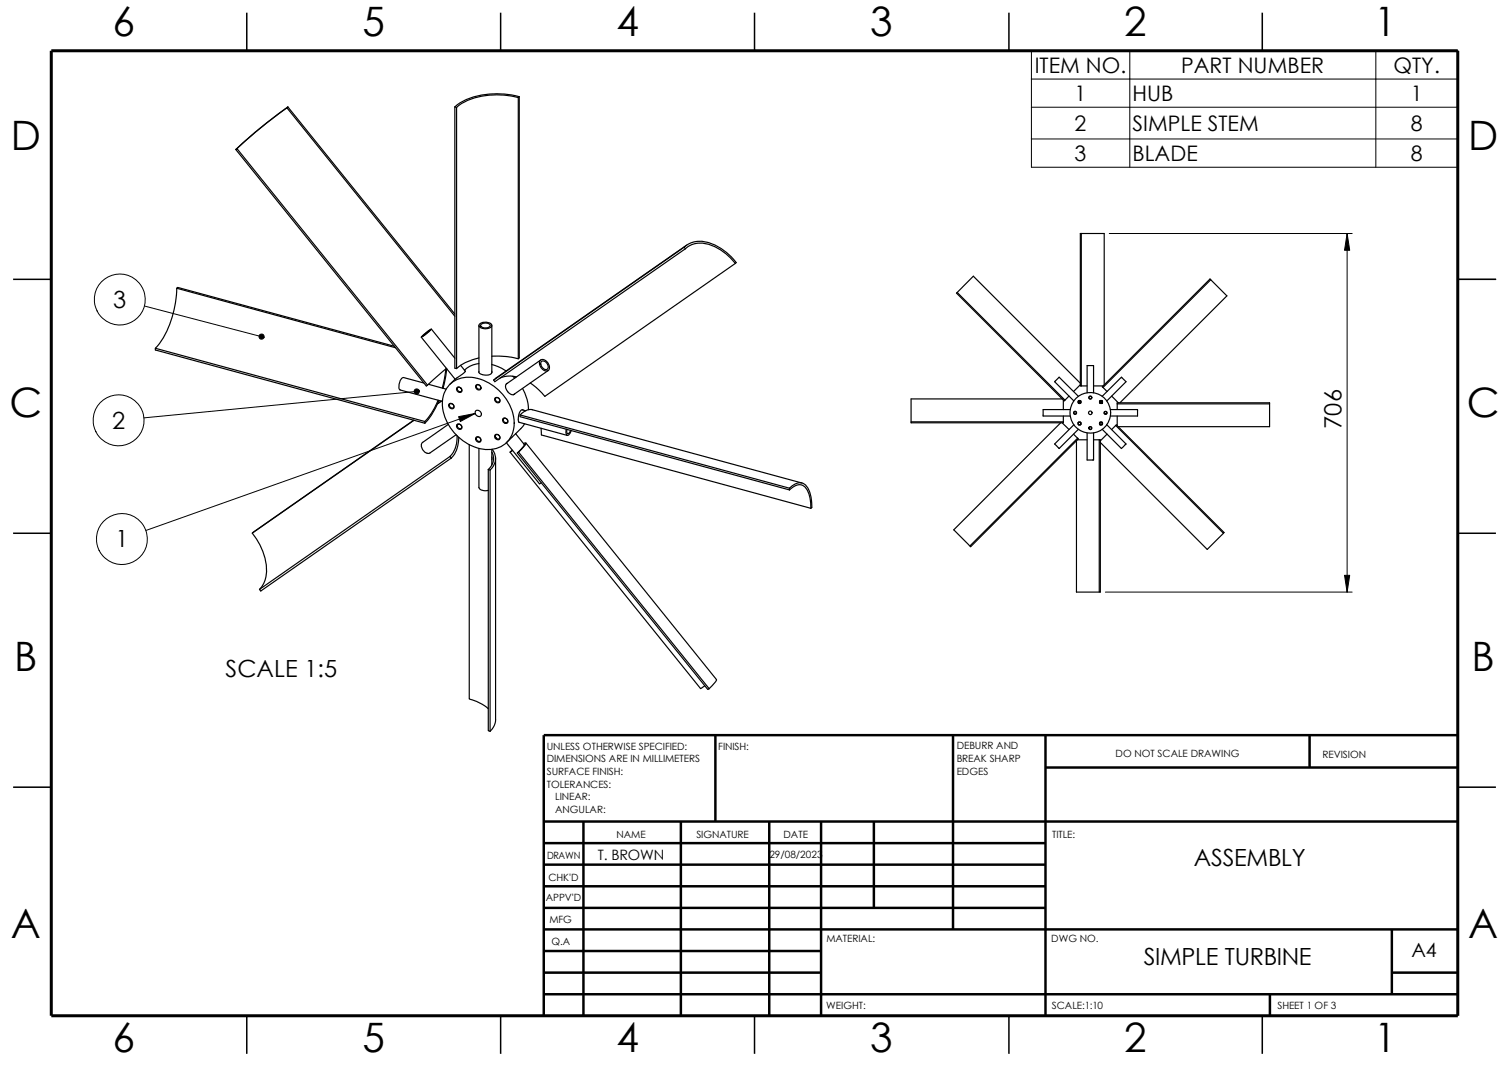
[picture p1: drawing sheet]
<svg xmlns="http://www.w3.org/2000/svg" width="297mm" height="210mm" viewBox="0 0 297 210" stroke-linecap="round" stroke-linejoin="round" font-family="sans-serif">
<g fill="none" stroke="#000" stroke-width=".2">
<path d="M203 10h84v22.9h-84zM203 15.6h84M222.4 10v22.9M270.8 10v22.9M203 21.1h84M203 27.3h84M218.4 46h47.8M265.2 46v70.5M287 55h7.5M28.4 60.2l23.1 6.1M82 77l-53.7 5.2M93.6 81.4l-64.9 23"/>
<path d="M217.6 116.5h48.6M287 144.7v55.2h-187.2"/>
<circle cx="23.6" cy="58.9" r="5"/>
<circle cx="23.4" cy="82.7" r="5"/>
<circle cx="24" cy="106.1" r="5"/>
</g>
<g fill="none" stroke="#000" stroke-width=".49">
<path d="M140.8 144.7v17M187.6 144.7v38.2M205.8 144.7v55.2M205.8 151h81.2M257.8 144.7v6.3M287 144.7h-180v55.2M107 161.7h180M107 165.9h98.8M107 170.2h98.8M107 174.4h98.8M107 178.7h98.8M114.8 161.7v38.2"/>
<path d="M134 161.7v38.2M151.4 161.7v38.2M161.6 161.7v38.2M172 161.7v17M107 195.7h180M107 182.9h180M107 187.2h54.6M107 191.4h54.6M250 195.7v4.2M274 182.9v12.8M274 191.4h13"/>
</g>
<g fill="none" stroke="#000" stroke-width=".3">
<path d="M48.6 2.5v7.5M98.5 2.5v7.5M148.5 2.5v7.5M198.6 2.5v7.5M248.5 2.5v7.5M2.6 55h7.5M287 55h7.5M2.6 104.9h7.5M287 104.9h7.5M2.6 154.9h7.5M287 154.9h7.5M48.6 199.9v7.5"/>
<path d="M98.5 199.9v7.5M148.5 199.9v7.5M198.6 199.9v7.5M248.5 199.9v7.5"/>
</g>
<path d="M10.1 10h276.9v189.9h-276.9z" fill="none" stroke="#000" stroke-width=".59"/>
<g fill="none" stroke="#000" stroke-width=".23">
<path d="M102 19.2a14.9 14.9 0 0 0-11.7 1.6l-.4 .3M102 19.2v51.4M102.2 19v51.4l-.2 .2a15.9 15.9 0 0 0-5.2-.5M102.2 19l-.2 .2M102.2 19a16.2 16.2 0 0 0-11.4 1.1l-1.3 .9M46.4 29.4l.2-.1 37.6 46.5M46.4 29.4l37.5 46.6 .3-.2M46.6 29.3l5.2-4.5 4.7-3.6 33 41M56.7 21l-5.8 4.4-4.5 4M56.7 21l32.8 40.8M56.7 21l-.2 .2M89.5 21v51.5h.4"/>
<path d="M89.5 21l.4 .1M89.9 21.1v51.4M34.8 56.7l.2-.1 42.6 11.5M134.7 48.6l.2 .4M134.7 48.6l-37.5 26.2M134.7 48.6a5.1 5.1 0 0 1 5.9-.5 11.8 11.8 0 0 1 4.3 3.6l-.1 .1M134.9 49a5.3 5.3 0 0 1 6.5-.1 12.1 12.1 0 0 1 3.4 2.9M134.9 49l-37.5 26.1-.2-.3M135.2 48.2l-38 26.6M144.8 51.8l-37.6 26.2-1.7-1.8-1.1-.8M188.3 57.7l.1-.1 21.2 21.1-.1 .2zM188.4 57.6l3.2-3.2 21.1 21"/>
<path d="M212.7 46h.1v29.9h-.1zM212.8 46h4.6v29.7M238.3 55.1l3.2 3.1-21.1 21.1M77.8 68.4l-43-11.7a19.1 19.1 0 0 1-4.2 11.8M82.9 66.4l6.7 8.2M83 66.3l1.9-1.6-1.1 1.1-.9 .6zM83.2 66.1l1.5-1.1zM83.4 75.4l-4-1.1a1.91 1.91 0 0 0-.7 2.4l8.4 2.3M84.3 75.6l3.5 1M84.9 64.8l4.6 5.7M86.2 78.8a12.9 12.9 0 0 1-2.6 4.2M86.4 78.8a13.4 13.4 0 0 1-2.8 4.5"/>
<path d="M86.8 78.9l-.7 .5M86.9 79l-.8 .5M87.8 72.6l-.7 3.8M87.9 72.5l-3.7 3.3M87.9 72.6l-.7 3.8M88.4 79.5a.6 .6 0 0 1 .8 .1 .6 .6 0 0 1 0 .8 .66 .66 0 0 1-.7-.2 .66 .66 0 0 1-.1-.7zM88.6 75.6a6.5 6.5 0 0 1 7.8-.1 8.9 8.9 0 0 1 4.5 9.6 5.3 5.3 0 0 1-6.9 3.1 9.6 9.6 0 0 1-6.9-9.7 5.1 5.1 0 0 1 1.5-2.9zM88.6 79.5l.1-.1a.49 .49 0 0 1 .6 .3 .49 .49 0 0 1-.2 .6l-.5-.2-.1-.4zM90 76.3a.57 .57 0 0 1 .8 .1 .57 .57 0 0 1-.3 .8l-.3-.1a.63 .63 0 0 1-.2-.8zM90.2 76.2h.2a.46 .46 0 0 1 .5 .4 .46 .46 0 0 1-.4 .5 .46 .46 0 0 1-.5-.4zM90.7 71.9l.9 1.2M91.5 73l-.1 .3-1.8 1.3-1 1"/>
<path d="M93.8 75.9a.45 .45 0 0 1 .7 0 .45 .45 0 0 1-.3 .7l-.4-.4zM93.8 75.7a.57 .57 0 0 1 .8 .3 .57 .57 0 0 1-.3 .8 .6 .6 0 0 1-.6-.4 .6 .6 0 0 1 .1-.7zM94.3 64.1v9.2M94.3 70.4a10 10 0 0 0-4.4 2.1M94.3 71.5a5 5 0 0 0-2.9 1.3M94.6 63.6a1.72 1.72 0 0 1 2.2 .4 1.38 1.38 0 0 1-1.9 .6l-.4-.2-.2-.3zM94.6 63.9a1.12 1.12 0 0 1 1.9 .2 1.24 1.24 0 0 1-1.9 0zM96.8 73v.3a1.68 1.68 0 0 1-2.2 .3l-.2-.2-.1-.3M96.8 64.1v9.2M96.8 71.7l1.3 .5 1.5 .8M97.5 78.3a.58 .58 0 0 1 .8 .2 .58 .58 0 0 1-.2 .8 .64 .64 0 0 1-.6-.3 .64 .64 0 0 1 0-.7zM97.6 78.3a.48 .48 0 0 1 .7 .2 .48 .48 0 0 1-.2 .6h-.1a.52 .52 0 0 1-.4-.8z"/>
<path d="M99.9 75.4a1.01 1.01 0 0 0 0 1.7 .9 .9 0 0 0 1.4 .4M100.9 74l.4 .4M101.7 74.2l-1.8-.2-1.5 .4M102.8 76.5a8.3 8.3 0 0 1 1.2 4.1M106.3 70.9a1.32 1.32 0 0 1 1.9 1.3 .7 .7 0 0 1-.4 .8 .7 .7 0 0 1-.8-.2 1.5 1.5 0 0 1-.7-1.9zM106.4 70.8l-6.7 4.8M106.6 71.1a1.06 1.06 0 0 1 1.1 .4 1.06 1.06 0 0 1 .1 1.1 1.04 1.04 0 0 1-1.4-1.1zM107.9 72.9l-6.8 4.8M209.1 78.5h-29.8v4.5M209.3 78.7v1.9M210.4 78l-.8 .7M212.3 78l-3.8-3.8-.9 .9 3.8 3.8"/>
<path d="M212.7 75.7l-1.4 1.3M212.8 75.9h1.2M214 77.3v-5.4h1.3v5.4M215.3 75.9h1.8M217 78l3.7-3.8 .9 .9-3.7 3.8M217 76.1l21.2-21.2 .1 .2-21.2 21.1zM217.1 76.2l.8 .8M218.8 78l1.4 1.3M219.9 79.5v1.1M219.9 79.3h30v.2h-30zM249.9 79.5v4.5h-29.8M81.4 82.7l-31.7 22.2"/>
<path d="M81.5 82.7l-31.8 22.2a11.1 11.1 0 0 1 2.6 9l-.4 .9-.8 1.2M83.6 83v.3M83.6 83l-53-14.5v.4l53 14.4M88.2 83.5l-5 3.6a1.38 1.38 0 0 0 0 1.5 1.38 1.38 0 0 0 1.4 .5l5.2-3.5M88.6 89.8l-37.5 26.2 .2 .3 37.5-26.2M88.6 89.8l.2 .3M89.9 83.6a.57 .57 0 0 1 .8 .1 .57 .57 0 0 1-.1 .8l-.3-.1-.3-.2zM90 85.7a5.4 5.4 0 0 1-1.4 4.1M90.1 83.5a.48 .48 0 0 1 .7 .2 .48 .48 0 0 1-.2 .7l-.3-.1-.3-.3zM90.3 86a5.7 5.7 0 0 1-1.5 4.1M92.4 87.5v50.1a8.6 8.6 0 0 1 3.7 1.9M93.7 80.8a.7 .7 0 0 1 .9 .3 .7 .7 0 0 1-.1 .9 .74 .74 0 0 1-.8-.4 .74 .74 0 0 1 0-.8z"/>
<path d="M93.7 86a.59 .59 0 0 1 .8 .2 .59 .59 0 0 1-.1 .8 .65 .65 0 0 1-.6-.2 .65 .65 0 0 1-.1-.8zM94.3 88.2v7.7a1.45 1.45 0 0 0 1.8 .6M96.1 92.4v51.4l.4 .1M96.1 92.4l.4 .1M96.5 92.5v51.4M96.8 89.9v.5M96.8 88.4v3.1M96.8 89a2.69 2.69 0 0 1-.7 3.4M96.9 88.4a2.85 2.85 0 0 1-.4 4.1M97.4 85.6a.6 .6 0 0 1 .9 .1 .6 .6 0 0 1-.1 .8 .67 .67 0 0 1-.7-.2 .67 .67 0 0 1-.1-.7zM97.5 85.7a.47 .47 0 0 1 .7 0 .47 .47 0 0 1-.1 .7l-.5-.2zM97.6 90.3v51.6l-.5 1.2-.6 .8"/>
<path d="M99.1 82.3a.58 .58 0 0 1 .8 .2 .58 .58 0 0 1-.3 .8 .63 .63 0 0 1-.6-.3 .63 .63 0 0 1 .1-.7zM99.1 82.4a.47 .47 0 0 1 .7 .1 .47 .47 0 0 1-.1 .7l-.4-.1a.51 .51 0 0 1-.2-.7zM99.7 87.1l6.5 8.1 .3-.2M100.4 89l37.5 46.5 .8-.5M100.9 88.6l-.5 .4M101.5 85.3l1.7 2.2M101.8 89.2l37.5 46.5 .3-.2M102.1 89l-.3 .2M102.1 89l37.5 46.5M102.2 83.1l9.5 2.6M102.4 81.7l53 14.4M102.4 81.7l1.4-1 1-.1 53.1 14.5"/>
<path d="M102.4 81.7v.3l53 14.4M102.8 80.6l.7 .2M103 80.7l-.2-.1a2.17 2.17 0 0 0-.6 2.5h.1M103.1 87.3l.3-.1 .1 .1-1.4 1.7M103.2 87.4l-.2 .5-1.2 1.3M103.3 83.4l-.8 .9-2.8 2.8M103.5 87.2l37.5 46.5-.1 .4-1.3 1.4M106.5 84.3l.1 1.3 53 14.4M111.5 84.5a1.03 1.03 0 0 0 .2 1.2l.5-.4 .2-.6M111.6 84.5v.6l.2 .3 .5-.7M155.4 96.4a2.56 2.56 0 0 1 2.5-.9 4.5 4.5 0 0 1 1.7 3.8v.7M155.4 96.1v.3"/>
<path d="M155.4 96.1a2.48 2.48 0 0 1 3-.8 5.8 5.8 0 0 1 1.4 4.5l-.2 .2M179.3 83h30v.2h-30zM208.8 83.2l-21.1 21.1 3.2 3.1M209.1 83.2l1.3 1.3M209.3 81.9v1.1M210.7 80.6h-5.4v1.3h5.4M211.3 85.4l.8 .8M211.4 83.6l-3.8 3.8 .9 .9 3.8-3.8M211.9 86.8v29.7h4.5M212.1 86.6h1.9M212.3 83.1h.4v.5h-.4l-.1-.2 .1-.3M215.3 86.6h1.1"/>
<path d="M215.3 85.2v5.3h-1.3v-5.3M216.4 86.6h.2v29.9h-.2zM216.6 87.1l21 21 3.2-3.2M217.9 83.6l3.8 3.8-.5 .4-.5 .5-3.7-3.8M217.9 85.4l-1.3 1.4M218.6 80.6h5.3v1.3h-5.3M219.6 83.7l-.8 .8M219.7 83.6l21.3 21.2-.2 .1-21.2-21.2zM219.9 81.9v1.9M190.9 107.4l21.2-21.2 .2 .2-21.2 21.2z"/>
<circle cx="212.5" cy="79.1" r=".3"/>
<circle cx="212.5" cy="79.1" r=".24"/>
<circle cx="214.6" cy="78.2" r=".3"/>
<circle cx="214.6" cy="78.3" r=".25"/>
<circle cx="216.7" cy="79.1" r=".31"/>
<circle cx="216.7" cy="79.1" r=".24"/>
<circle cx="94.2" cy="86.5" r=".42"/>
<circle cx="211.6" cy="81.3" r=".25"/>
<circle cx="211.6" cy="81.2" r=".3"/>
<circle cx="212.5" cy="83.4" r=".26"/>
<circle cx="214.6" cy="84.2" r=".3"/>
<circle cx="214.6" cy="81.2" r=".35"/>
<circle cx="214.6" cy="84.2" r=".25"/>
<circle cx="214.6" cy="81.2" r="4"/>
<circle cx="216.7" cy="83.3" r=".31"/>
<circle cx="216.7" cy="83.4" r=".25"/>
<circle cx="217.6" cy="81.2" r=".31"/>
<circle cx="217.6" cy="81.2" r=".24"/>
</g>
<g fill="#000" stroke="#000" stroke-width=".2">
<path d="M265.2 46l.5 3.3h-1z" fill-rule="evenodd"/>
<path d="M51.1 65.9l.1-.1a.51 .51 0 0 1 .6 0 .51 .51 0 0 1 .2 .6l-.5-.1 .5 .1a.52 .52 0 0 1-.7 .3 .52 .52 0 0 1-.2-.8z" fill-rule="evenodd"/>
<path d="M81.6 76.7l.4-.2a.51 .51 0 0 1 .5 .5h-.5h.5a.51 .51 0 0 1-.6 .5 .51 .51 0 0 1-.3-.8z" fill-rule="evenodd"/>
<path d="M90.3 82l3.3-.6-3 1.6z" fill-rule="evenodd"/>
<path d="M264.7 113.2h1l-.5 3.3z" fill-rule="evenodd"/>
</g>
<g font-size="8">
<text x="22.2" y="7.1">6</text>
<text x="71.3" y="7.1">5</text>
<text x="121.3" y="7.1">4</text>
<text x="171.3" y="7.1">3</text>
<text x="221.3" y="7.1">2</text>
<text x="270.5" y="7.1">1</text>
<text x="2.1" y="29.6">D</text>
<text x="289" y="29.6">D</text>
<text x="1.8" y="82.1">C</text>
<text x="288.7" y="82.1">C</text>
<text x="2.8" y="132.1">B</text>
<text x="289.7" y="132.1">B</text>
<text x="2.1" y="184.5">A</text>
<text x="289" y="184.5">A</text>
<text x="22.2" y="207">6</text>
<text x="71.3" y="207">5</text>
<text x="121.3" y="207">4</text>
<text x="171.3" y="207">3</text>
<text x="221.3" y="207">2</text>
<text x="270.5" y="207">1</text>
</g>
<g font-size="4.7">
<text x="22.3" y="60.6">3</text>
<text x="22.1" y="84.3">2</text>
<text x="264.1" y="84.4" transform="rotate(-90 264.1 84.4)">706</text>
<text x="22.7" y="107.7">1</text>
<text x="44.4" y="133.2">SCALE 1:5</text>
<text x="235" y="170.4">ASSEMBLY</text>
<text x="225.1" y="189.9">SIMPLE TURBINE</text>
</g>
<g font-size="4.2">
<text x="203.7" y="14.4">ITEM NO.</text>
<text x="232.5" y="14.4">PART NUMBER</text>
<text x="274.3" y="14.4">QTY.</text>
<text x="211.5" y="19.9">1</text>
<text x="222.9" y="19.9">HUB</text>
<text x="277.7" y="19.9">1</text>
<text x="211.5" y="25.8">2</text>
<text x="222.9" y="25.8">SIMPLE STEM</text>
<text x="277.7" y="25.8">8</text>
<text x="211.5" y="31.7">3</text>
<text x="222.9" y="31.7">BLADE</text>
<text x="277.7" y="31.7">8</text>
</g>
<text font-size="3.9" x="277.8" y="188.4">A4</text>
<text font-size="2.8" x="117.7" y="169.2">T. BROWN</text>
<g font-size="2">
<text x="107.6" y="147.5">UNLESS OTHERWISE SPECIFIED:</text>
<text x="141.4" y="147.5">FINISH:</text>
<text x="188.3" y="147.4">DEBURR AND</text>
<text x="188.3" y="149.9">BREAK SHARP</text>
<text x="219.6" y="148.9">DO NOT SCALE DRAWING</text>
<text x="260.3" y="149.1">REVISION</text>
<text x="107.6" y="155">TOLERANCES:</text>
<text x="107.6" y="150">DIMENSIONS ARE IN MILLIMETERS</text>
<text x="107.6" y="152.5">SURFACE FINISH:</text>
<text x="188.3" y="152.4">EDGES</text>
<text x="109.3" y="157.5">LINEAR:</text>
<text x="109.3" y="160">ANGULAR:</text>
<text x="121.4" y="165">NAME</text>
<text x="137.1" y="164.9">SIGNATURE</text>
<text x="154.2" y="164.9">DATE</text>
<text x="207.1" y="164.9">TITLE:</text>
<text x="107.7" y="169.1">DRAWN</text>
<text x="108" y="173.3">CHK'D</text>
<text x="151.4" y="168.9">29/08/2023</text>
<text x="107.4" y="177.4">APPV'D</text>
<text x="108.2" y="181.7">MFG</text>
<text x="108.5" y="185.9">Q.A</text>
<text x="162.7" y="185.5">MATERIAL:</text>
<text x="206.9" y="185.5">DWG NO.</text>
<text x="162.6" y="198.5">WEIGHT:</text>
<text x="207.1" y="198.5">SCALE:1:10</text>
<text x="251.5" y="198.5">SHEET 1 OF 3</text>
</g>
</svg>
